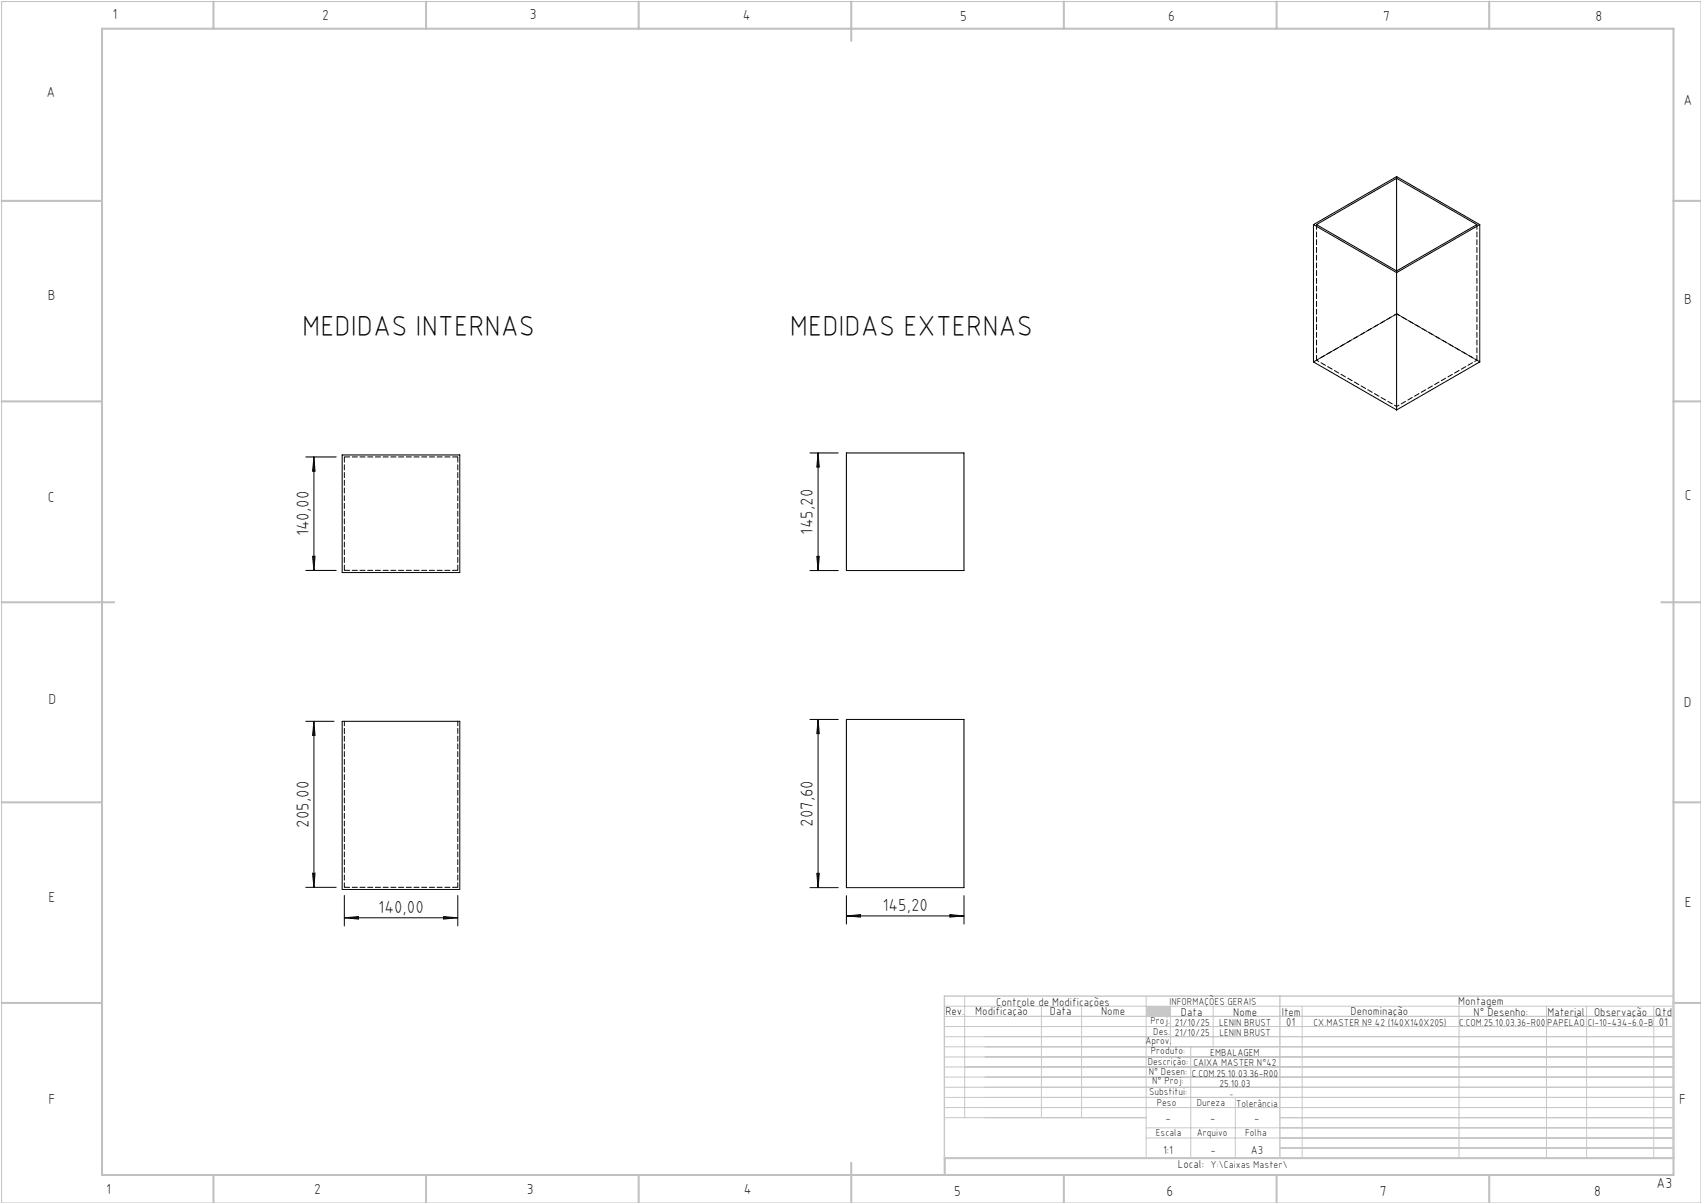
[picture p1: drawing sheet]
<svg xmlns="http://www.w3.org/2000/svg" width="420mm" height="297mm" viewBox="0 0 420 297" stroke-linecap="round" stroke-linejoin="round" font-family="sans-serif">
<path d="M.4 .4h419.6v296.6h-419.6z" fill="none" stroke="#c0c0c0" stroke-width=".25"/>
<g fill="none" stroke="#c0c0c0" stroke-width=".5">
<path d="M25.2 7.1h388v283h-388zM52.7 .4v6.7M105.2 .4v6.7M157.7 .4v6.7M210.2 .4v9.7M262.7 .4v6.7M315.2 .4v6.7M367.7 .4v6.7M.4 49.6h24.8M413.2 49.6h6.8M.4 99.1h24.8M413.2 99.1h6.8"/>
<path d="M.4 148.7h27.8M410.2 148.7h9.8M.4 198.1h24.8M413.2 198.1h6.8M.4 247.6h24.8M413.2 247.6h6.8M52.7 290.1v6.9M105.2 290.1v6.9M157.7 290.1v6.9M210.2 287.1v9.9M262.7 290.1v6.9M315.2 290.1v6.9"/>
<path d="M367.7 290.1v6.9M413.2 285.9h-179.9v4.2"/>
</g>
<g fill="none" stroke="#c3c8d2" stroke-width=".25">
<path d="M233.2 250.9h180M233.2 248.4h180M233.2 253.4h180M233.2 255.9h180M233.2 258.4h180M238.2 245.9v30M257.1 248.4v27.5M267.1 248.4v27.5M283 245.9v40M289 248.4v10M294 258.4v27.5M299.5 248.4v10"/>
<path d="M321.5 248.4v37.5M360.3 248.4v37.5M381.8 248.4v37.5M391.8 248.4v37.5M408.3 248.4v37.5M233.2 260.9h180M233.2 263.4h180M233.2 265.9h180M233.2 268.4h180M233.2 270.9h180M233.2 273.4h180M233.2 275.9h49.8"/>
<path d="M283 278.4h130.2M305 270.9v15M316 275.9h97.2M283 280.9h130.2M316 283.4h97.2"/>
</g>
<path d="M233.2 245.9h180v40h-180zM316 245.9v40" fill="none" stroke="#c3c8d2" stroke-width=".35"/>
<path d="M283 248.4h6v2.5h-6z" fill-rule="evenodd" fill="#c3c8d2"/>
<g fill="none" stroke="#000" stroke-width=".25">
<path d="M324.3 55.5v33.9l20.5 11.8M324.3 55.5l20.5 11.8M324.3 55.5l20.5-11.9 20.6 11.9M344.8 44v22.9M344.8 44l-19.8 11.5 19.8 11.4M344.8 44l19.9 11.5-19.9 11.4M365.4 55.5l-20.6 11.8M365.4 55.5v33.9l-20.6 11.8M344.8 67.3v33.9M75.5 112.8h7.5M77.5 112.8l.3 3.5h-.6zM77.5 112.8v28"/>
<path d="M84.5 112.3h29v29.1h-29zM200 111.8h7M202 111.8l.3 3.5h-.6zM202 111.8v29.1M209 111.8h29v29.1h-29zM77.2 137.3h.6l-.3 3.5zM201.7 137.4h.6l-.3 3.5zM75.5 140.8h7.5M200 140.9h7M75.5 178.1h7M77.5 178.1l.3 3.5h-.6zM77.5 178.1v41"/>
<path d="M84.5 178.1h29v41.5h-29zM200 177.6h7M202 177.6l.3 3.5h-.6zM202 177.6v41.5M209 177.6h29v41.5h-29zM75.5 219.1h7.5M77.2 215.6h.6l-.3 3.5zM200 219.1h7M201.7 215.6h.6l-.3 3.5zM85 226.6l3.5-.3v.6zM85 221.1v7.5M85 226.6h28"/>
<path d="M109.5 226.3l3.5 .3-3.5 .3zM113 221.1v7.5M209 226.1l3.5-.3v.6zM209 221.1v7M209 226.1h29M234.5 225.8l3.5 .3-3.5 .3zM238 221.1v7"/>
</g>
<g fill="#000">
<path d="M77.2 137.3h.6l-.3 3.5zM77.5 112.8l.3 3.5h-.6zM201.7 137.4h.6l-.3 3.5zM202 111.8l.3 3.5h-.6z"/>
<path d="M77.5 178.1l.3 3.5h-.6zM77.2 215.6h.6l-.3 3.5zM202 177.6l.3 3.5h-.6zM201.7 215.6h.6l-.3 3.5z"/>
<path d="M85 226.6l3.5-.3v.6zM109.5 226.3l3.5 .3-3.5 .3zM209 226.1l3.5-.3v.6zM234.5 225.8l3.5 .3-3.5 .3z"/>
</g>
<path d="M325.1 55.4v33.5M364.7 55.4v33.5M85 178.1v41M113 178.1v41" fill="none" stroke="#000" stroke-width=".25" stroke-dasharray="1.3 .6" stroke-dashoffset=".1"/>
<path d="M344.9 43.6v.4M344.9 66.9v.4M85 112.8h28M113 112.8v28M85 140.8v-28M113 140.8h-28M85 219.1h28" fill="none" stroke="#000" stroke-width=".25" stroke-dasharray="1.3 .6"/>
<path d="M344.9 77.5l-19.8 11.4M325.1 88.9l19.8 11.5M364.7 88.9l-19.8-11.4M344.9 100.4l19.8-11.5" fill="none" stroke="#000" stroke-width=".25" stroke-dasharray="1.3 .6" stroke-dashoffset=".6"/>
<path d="M344.9 77.5l-20.6 11.8M365.4 89.3l-20.5-11.8" fill="none" stroke="#000" stroke-width=".25" stroke-dasharray="1.3 .6" stroke-dashoffset=".2"/>
<g font-size="7.1">
<text x="74.6" y="82.9">MEDIDAS INTERNAS</text>
<text x="195" y="82.9">MEDIDAS EXTERNAS</text>
</g>
<g font-size="4.3">
<text x="200.7" y="132" transform="rotate(-90 200.7 132)">145,20</text>
<text x="76.2" y="132.4" transform="rotate(-90 76.2 132.4)">140,00</text>
<text x="76.2" y="204.3" transform="rotate(-90 76.2 204.3)">205,00</text>
<text x="200.7" y="204.1" transform="rotate(-90 200.7 204.1)">207,60</text>
<text x="93.4" y="225.3">140,00</text>
<text x="217.9" y="224.8">145,20</text>
</g>
<g font-size="3.6">
<text x="27.8" y="4.8">1</text>
<text x="79.5" y="4.9">2</text>
<text x="130.8" y="4.8">3</text>
<text x="183.4" y="4.9">4</text>
<text x="237.1" y="5.1">5</text>
<text x="288.4" y="5.2">6</text>
<text x="341.5" y="5.1">7</text>
<text x="394" y="5.2">8</text>
<text x="11.5" y="24">A</text>
<text x="415.7" y="25.8">A</text>
<text x="11.8" y="74.1">B</text>
<text x="415.8" y="75.1">B</text>
<text x="11.8" y="124">C</text>
<text x="416" y="123.5">C</text>
<text x="12" y="173.7">D</text>
<text x="415.8" y="174.7">D</text>
<text x="12" y="222.6">E</text>
<text x="416" y="223.9">E</text>
<text x="12" y="272.6">F</text>
<text x="414.6" y="272.6">F</text>
<text x="409" y="293.3">A3</text>
<text x="26.2" y="294.8">1</text>
<text x="77.6" y="294.8">2</text>
<text x="130.1" y="294.8">3</text>
<text x="183.7" y="294.7">4</text>
<text x="235.6" y="295.2">5</text>
<text x="288" y="295.2">6</text>
<text x="340.7" y="295.2">7</text>
<text x="393.6" y="295.2">8</text>
</g>
<g font-size="2.9">
<text x="240.8" y="250.6">Modificação</text>
<text x="259.2" y="250.6">Data</text>
<text x="271.9" y="250.6">Nome</text>
<text x="290.9" y="288.4">Local:</text>
</g>
<g font-size="2.8">
<text x="233.4" y="250.6">Rev.</text>
<text x="246" y="248.4">Controle de Modificações</text>
<text x="291.6" y="250.8">Data</text>
<text x="304.5" y="250.8">Nome</text>
<text x="316.5" y="250.9">Item</text>
<text x="333.5" y="250.5">Denominação</text>
<text x="360.1" y="248.2">Montagem</text>
<text x="363.9" y="250.8">N° Desenho:</text>
<text x="382.1" y="250.8">Material</text>
<text x="393.6" y="250.8">Observação</text>
<text x="408.7" y="250.9">Qtd</text>
<text x="317.6" y="253.3">01</text>
<text x="409.6" y="253.3">01</text>
<text x="287.7" y="276.9">-</text>
<text x="298.8" y="276.9">-</text>
<text x="309.7" y="276.9">-</text>
<text x="287.2" y="284.8">1:1</text>
<text x="298.9" y="284.8">-</text>
<text x="308.8" y="284.8">A3</text>
</g>
<g font-size="2.5">
<text x="288.7" y="248.2">INFORMAÇÕES GERAIS</text>
<text x="282.8" y="257.8">Aprov.</text>
<text x="284.1" y="252.9">Proj.</text>
<text x="284.8" y="255.4">Des.</text>
<text x="290.1" y="255.8">21/10/25</text>
<text x="290.1" y="253.3">21/10/25</text>
<text x="301" y="253.3">LENIN BRUST</text>
<text x="301.1" y="255.8">LENIN BRUST</text>
<text x="324.3" y="253.3">CX.MASTER Nº 42 (140X140X205)</text>
<text x="360.3" y="253.3">C.COM.25.10.03.36-R00</text>
<text x="382" y="253.3">PAPELÃO</text>
<text x="392" y="253.3">CI-10-434-6.0-B</text>
<text x="283.4" y="262.9">Descrição:</text>
<text x="284.2" y="260.3">Produto:</text>
<text x="294.7" y="263.3">CAIXA MASTER N°42</text>
<text x="298.8" y="260.7">EMBALAGEM</text>
<text x="283.7" y="265.4">N° Desen:</text>
<text x="284.5" y="267.7">N° Proj:</text>
<text x="294.3" y="265.9">C.COM.25.10.03.36-R00</text>
<text x="301.1" y="268.3">25.10.03</text>
<text x="283.7" y="270.4">Substitui:</text>
<text x="285.6" y="273">Peso</text>
<text x="295.5" y="273">Dureza</text>
<text x="305.2" y="273.3">Tolerância</text>
<text x="285.4" y="280.4">Escala</text>
<text x="295.5" y="280.4">Arquivo</text>
<text x="307.5" y="280.4">Folha</text>
<text x="298.9" y="288.4">Y:\Caixas Master\</text>
</g>
<text font-size="2.1" x="303.5" y="270.9">-</text>
</svg>
